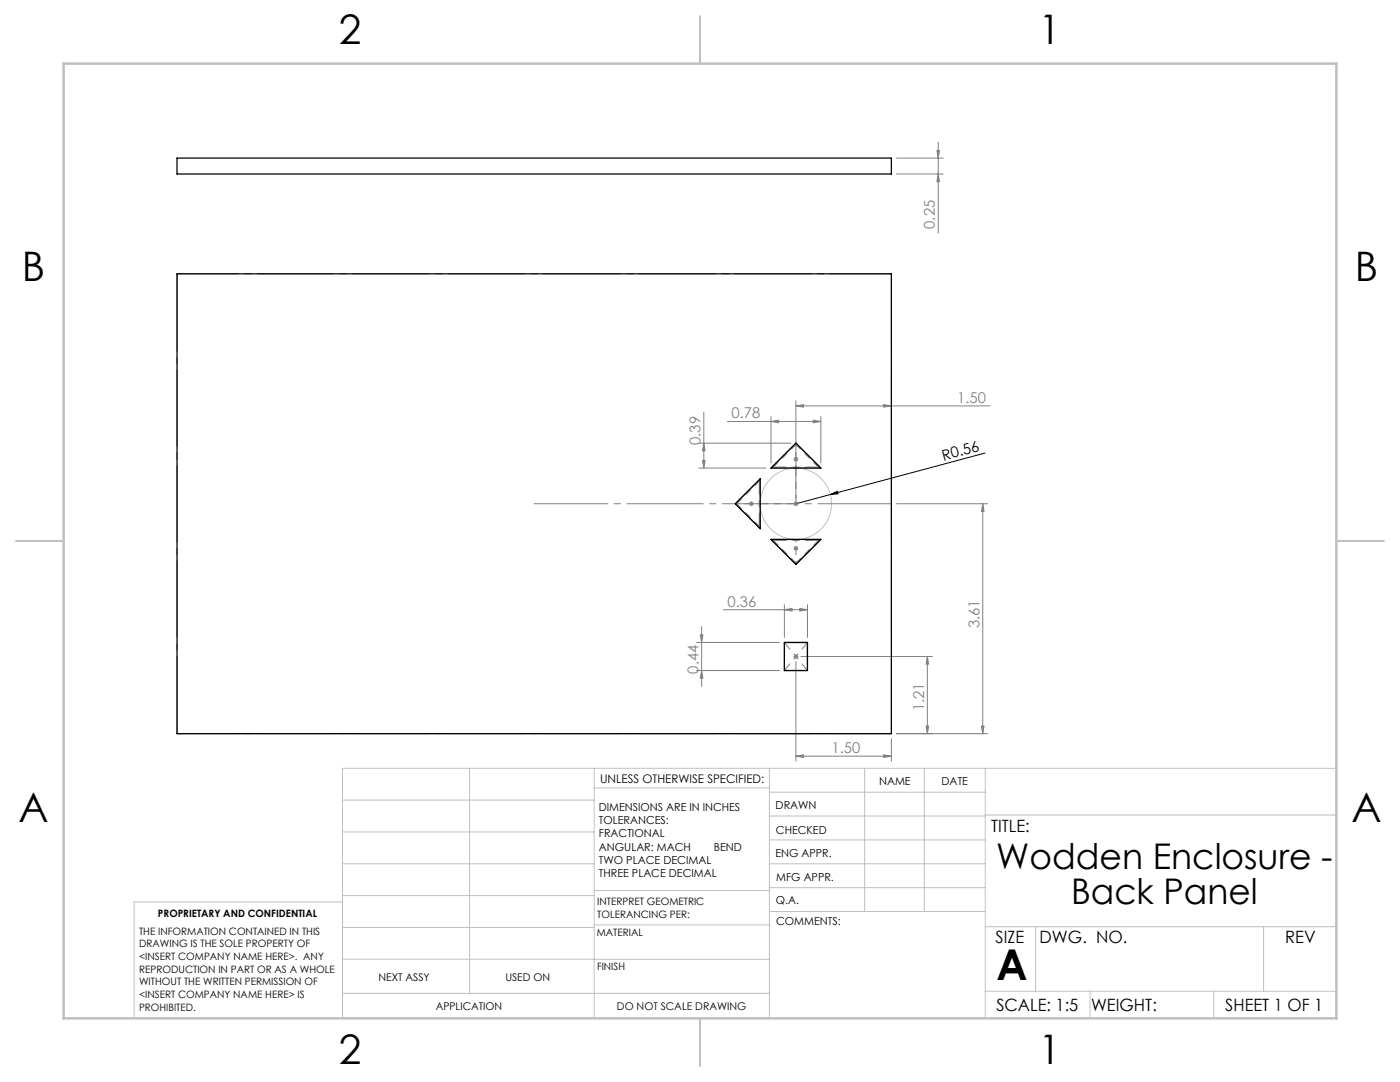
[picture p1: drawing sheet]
<svg xmlns="http://www.w3.org/2000/svg" width="279mm" height="216mm" viewBox="0 0 279 216" stroke-linecap="round" stroke-linejoin="round" font-family="sans-serif">
<path d="M165.7 98.7l1.4-.7 .2 .5zM196.6 90.4l-37.8 10.1" fill="none" stroke="#000" stroke-width=".2"/>
<g fill="none" stroke="#808080" stroke-width=".2">
<path d="M178.9 34.7h9.3M178.9 31.5h9.3M187 30h.5l-.3 1.5zM187.2 28.4v18.1M187.2 34.7l.3 1.5h-.5zM158.8 80v19.5M139.5 93.4h13.4M139.5 88.4h18.3M140.2 91.9h.5l-.2 1.5zM140.5 82.2v11.2M140.5 88.4l.2 1.5h-.5zM145.2 84.1h18.6"/>
<path d="M153.9 84.1l1.5-.3v.6zM153.9 83.1v9.3M158.3 91.6h1M158.5 91.3l.7 .7M158.8 81l1.6-.3v.5zM158.8 81h38.8M159.2 91.3l-.7 .7M162.3 83.8l1.5 .3-1.5 .3zM163.8 83.1v9.3M176.4 80.7l1.5 .3-1.5 .2zM149.5 100.5h1M149.6 100.2l.7 .7"/>
<path d="M150 100v1M150.3 100.2l-.7 .7M158.3 100.5h1M158.3 109.4h1M158.5 100.2l.7 .7M158.5 109.1l.7 .7M158.8 100v1M158.8 108.9v1M159.2 100.2l-.7 .7M159.2 109.1l-.7 .7M178.9 100.5h18.2M196.1 100.5v45.9"/>
<path d="M196.1 100.5l.3 1.5h-.5zM139 128.2h16.5M139 133.8h16.5M139.8 126.7h.5l-.3 1.5zM140 125v12M140 133.8l.3 1.5h-.5zM144.4 121.7h16.7M156.5 121.7l1.6-.3v.5zM156.5 120.7v6.5M158.3 131h1M158.5 130.6l.7 .8M158.8 130.5v1"/>
<path d="M158.8 132v19.9M159.2 130.6l-.7 .8M159.6 121.4l1.5 .3-1.5 .2zM159.8 131h26.3M161.1 120.7v6.5M185.1 131v15.4M185.1 131l.2 1.5h-.5zM158.8 150.9l1.6-.3v.5zM158.8 150.9h19.1M176.4 150.6l1.5 .3-1.5 .2zM177.9 147.4v4.5M178.9 146.4h18.2"/>
<path d="M184.8 144.9h.5l-.2 1.5zM195.9 144.9h.5l-.3 1.5z"/>
</g>
<g fill="none" stroke="#c0c0c0" stroke-width=".2">
<path d="M68.4 159.7h50.2M93.7 153.3v44.9M118.6 153.3v49.9M118.6 157.2h34.9M153.5 153.3v49.9M153.5 158.1h43.1M172.6 153.3v28.6M184.5 153.3v28.6M196.6 153.3v49.9M266.7 153.3h-198.3v49.9M68.4 178.7h50.2M68.4 172.4h50.2"/>
<path d="M68.4 166h50.2M68.4 180h-41.6v23.2M118.6 177.7h35.1M153.5 167.6h43.1M153.5 162.8h43.1M153.5 172.4h43.1M153.5 177.1h43.1M196.6 162.6h70.1M68.4 198.2h85.1M68.4 185.1h50.2M68.4 191.4h50.2M118.6 191.4h34.9"/>
<path d="M118.6 184.6h35.1M153.7 181.9h42.9M196.6 197.8h70.1M196.6 184.9h70.1M206.7 184.9v12.9M217.5 197.8v5.4M242.2 197.8v5.4M252.2 184.9v12.9"/>
<circle cx="158.8" cy="100.5" r="7.1"/>
</g>
<path d="M139.7 3.2v9.5M3.2 107.9h9.5M266.7 107.9h9.5M139.7 203.2v9.5" fill="none" stroke="#c0c0c0" stroke-width=".25"/>
<path d="M12.7 12.7h254v190.5h-254z" fill="none" stroke="#c0c0c0" stroke-width=".5"/>
<path d="M158.8 100.5v-7.3M158.8 100.5h-7.3M156.5 128.2l4.6 5.6M161.1 128.2l-4.6 5.6" fill="none" stroke="#808080" stroke-width=".2" stroke-dasharray="15.2 1.3 1.3 1.3" stroke-dashoffset="13.5"/>
<path d="M153.9 93.4l4.9-5 5 5zM146.8 100.5l4.9-5v10zM153.9 107.6h9.9l-5 5zM156.5 128.2h4.6v5.6h-4.6z" fill="none" stroke="#808080" stroke-width=".25"/>
<path d="M106.6 100.5h71.3" fill="none" stroke="#808080" stroke-width=".2" stroke-dasharray="15.2 1.3 1.3 1.3" stroke-dashoffset=".6"/>
<path d="M154.4 93.2h8.9M151.5 105v-9M163.3 107.8h-8.9" fill="none" stroke="#808080" stroke-width=".2" stroke-dasharray="15.2 1.3 1.3 1.3" stroke-dashoffset="12.7"/>
<path d="M151.5 96l-4.5 4.5M158.8 88.7l-4.4 4.5M163.3 93.2l-4.5-4.5M147 100.5l4.5 4.5M154.4 107.8l4.4 4.5M158.8 112.3l4.5-4.5" fill="none" stroke="#808080" stroke-width=".2" stroke-dasharray="15.2 1.3 1.3 1.3" stroke-dashoffset="14"/>
<path d="M158.8 88.7v4.5M147 100.5h4.5M158.8 112.3v-4.5" fill="none" stroke="#808080" stroke-width=".2" stroke-dasharray="15.2 1.3 1.3 1.3" stroke-dashoffset="14.9"/>
<path d="M177.9 54.6h-142.6M35.3 146.4h142.6" fill="none" stroke="#808080" stroke-width=".2" stroke-dasharray="15.2 1.3 1.3 1.3" stroke-dashoffset="3"/>
<path d="M35.3 54.6v91.8M177.9 146.4v-91.8" fill="none" stroke="#808080" stroke-width=".2" stroke-dasharray="15.2 1.3 1.3 1.3" stroke-dashoffset="-.2"/>
<path d="M165.7 98.7l1.4-.7 .2 .5z" fill="#000"/>
<g fill="#808080">
<path d="M158.8 81l1.6-.3v.5zM176.4 80.7l1.5 .3-1.5 .2z"/>
<path d="M156.5 121.7l1.6-.3v.5zM159.6 121.4l1.5 .3-1.5 .2zM158.8 150.9l1.6-.3v.5zM176.4 150.6l1.5 .3-1.5 .2z"/>
<path d="M153.9 84.1l1.5-.3v.6zM162.3 83.8l1.5 .3-1.5 .3z"/>
<path d="M187.2 34.7l.3 1.5h-.5zM187 30h.5l-.3 1.5z"/>
<path d="M140.2 91.9h.5l-.2 1.5zM140.5 88.4l.2 1.5h-.5z"/>
<path d="M196.1 100.5l.3 1.5h-.5zM195.9 144.9h.5l-.3 1.5zM139.8 126.7h.5l-.3 1.5zM140 133.8l.3 1.5h-.5zM185.1 131l.2 1.5h-.5zM184.8 144.9h.5l-.2 1.5z"/>
</g>
<path d="M35.3 31.5h142.6v3.2h-142.6zM35.3 54.6h142.6v91.8h-142.6zM151.7 95.5v10l-4.9-5zM158.8 88.4l5 5h-9.9zM153.9 107.6h9.9l-5 5zM156.5 128.2h4.6v5.6h-4.6z" fill="none" stroke="#000" stroke-width=".25"/>
<text font-size="8.5" x="198.9" y="195.5">A</text>
<g font-size="8.1">
<text x="67.6" y="8.9">2</text>
<text x="207.3" y="8.9">1</text>
<text x="4.4" y="56.2">B</text>
<text x="270.4" y="56.2">B</text>
<text x="3.7" y="164.1">A</text>
<text x="269.7" y="164.1">A</text>
<text x="67.6" y="212.4">2</text>
<text x="207.3" y="212.4">1</text>
</g>
<g font-size="7.1">
<text x="198.8" y="173.4">Wodden Enclosure -</text>
<text x="213.8" y="180.5">Back Panel</text>
</g>
<g font-size="3.4">
<text x="197.8" y="166">TITLE:</text>
<text x="198.7" y="188.1">SIZE</text>
<text x="207.5" y="188.1">DWG. NO.</text>
<text x="256.5" y="188.2">REV</text>
<text x="198.8" y="201.7">SCALE: 1:5</text>
<text x="217.7" y="201.8">WEIGHT:</text>
<text x="244.5" y="201.7">SHEET 1 OF 1</text>
</g>
<g font-size="3" fill="#808080">
<text x="186.6" y="45.7" transform="rotate(-90 186.6 45.7)">0.25</text>
<text x="146" y="83.5">0.78</text>
<text x="191" y="80.3">1.50</text>
<text x="139.8" y="88.8" transform="rotate(-90 139.8 88.8)">0.39</text>
<text x="145.2" y="121">0.36</text>
<text x="195.5" y="125.4" transform="rotate(-90 195.5 125.4)">3.61</text>
<text x="139.4" y="134.4" transform="rotate(-90 139.4 134.4)">0.44</text>
<text x="184.4" y="141.9" transform="rotate(-90 184.4 141.9)">1.21</text>
<text x="166" y="150.2">1.50</text>
</g>
<text font-size="3" x="188.3" y="92" transform="rotate(-15 188.3 92)">R0.56</text>
<text font-size="2.4" x="119.8" y="156.2">UNLESS OTHERWISE SPECIFIED:</text>
<g font-size="2.2">
<text x="119.5" y="161.8">DIMENSIONS ARE IN INCHES</text>
<text x="154.8" y="161.4">DRAWN</text>
<text x="175.4" y="156.6">NAME</text>
<text x="187.9" y="156.7">DATE</text>
<text x="119.5" y="164.4">TOLERANCES:</text>
<text x="119.5" y="167.1">FRACTIONAL</text>
<text x="154.9" y="166.3">CHECKED</text>
<text x="119.5" y="169.7">ANGULAR: MACH</text>
<text x="119.5" y="172.4">TWO PLACE DECIMAL</text>
<text x="142.5" y="169.7">BEND</text>
<text x="154.8" y="171">ENG APPR.</text>
<text x="119.5" y="175">THREE PLACE DECIMAL</text>
<text x="154.9" y="175.7">MFG APPR.</text>
<text x="154.9" y="180.4">Q.A.</text>
<text x="154.9" y="184.6">COMMENTS:</text>
</g>
<g font-size="2.1">
<text x="75.5" y="195.7">NEXT ASSY</text>
<text x="100.9" y="195.7">USED ON</text>
<text x="86.9" y="201.5">APPLICATION</text>
<text x="123.1" y="201.6">DO NOT SCALE DRAWING</text>
</g>
<g font-size="2">
<text x="31.5" y="182.9">PROPRIETARY AND CONFIDENTIAL</text>
<text x="119.2" y="180.6">INTERPRET GEOMETRIC</text>
<text x="119.2" y="183.1">TOLERANCING PER:</text>
<text x="27.8" y="186.5">THE INFORMATION CONTAINED IN THIS</text>
<text x="27.8" y="189">DRAWING IS THE SOLE PROPERTY OF</text>
<text x="27.8" y="191.6">&lt;INSERT COMPANY NAME HERE&gt;. ANY</text>
<text x="119.1" y="186.7">MATERIAL</text>
<text x="27.8" y="194.1">REPRODUCTION IN PART OR AS A WHOLE</text>
<text x="27.8" y="196.6">WITHOUT THE WRITTEN PERMISSION OF</text>
<text x="119.1" y="193.5">FINISH</text>
<text x="27.8" y="199.1">&lt;INSERT COMPANY NAME HERE&gt; IS</text>
<text x="27.8" y="201.7">PROHIBITED.</text>
</g>
</svg>
